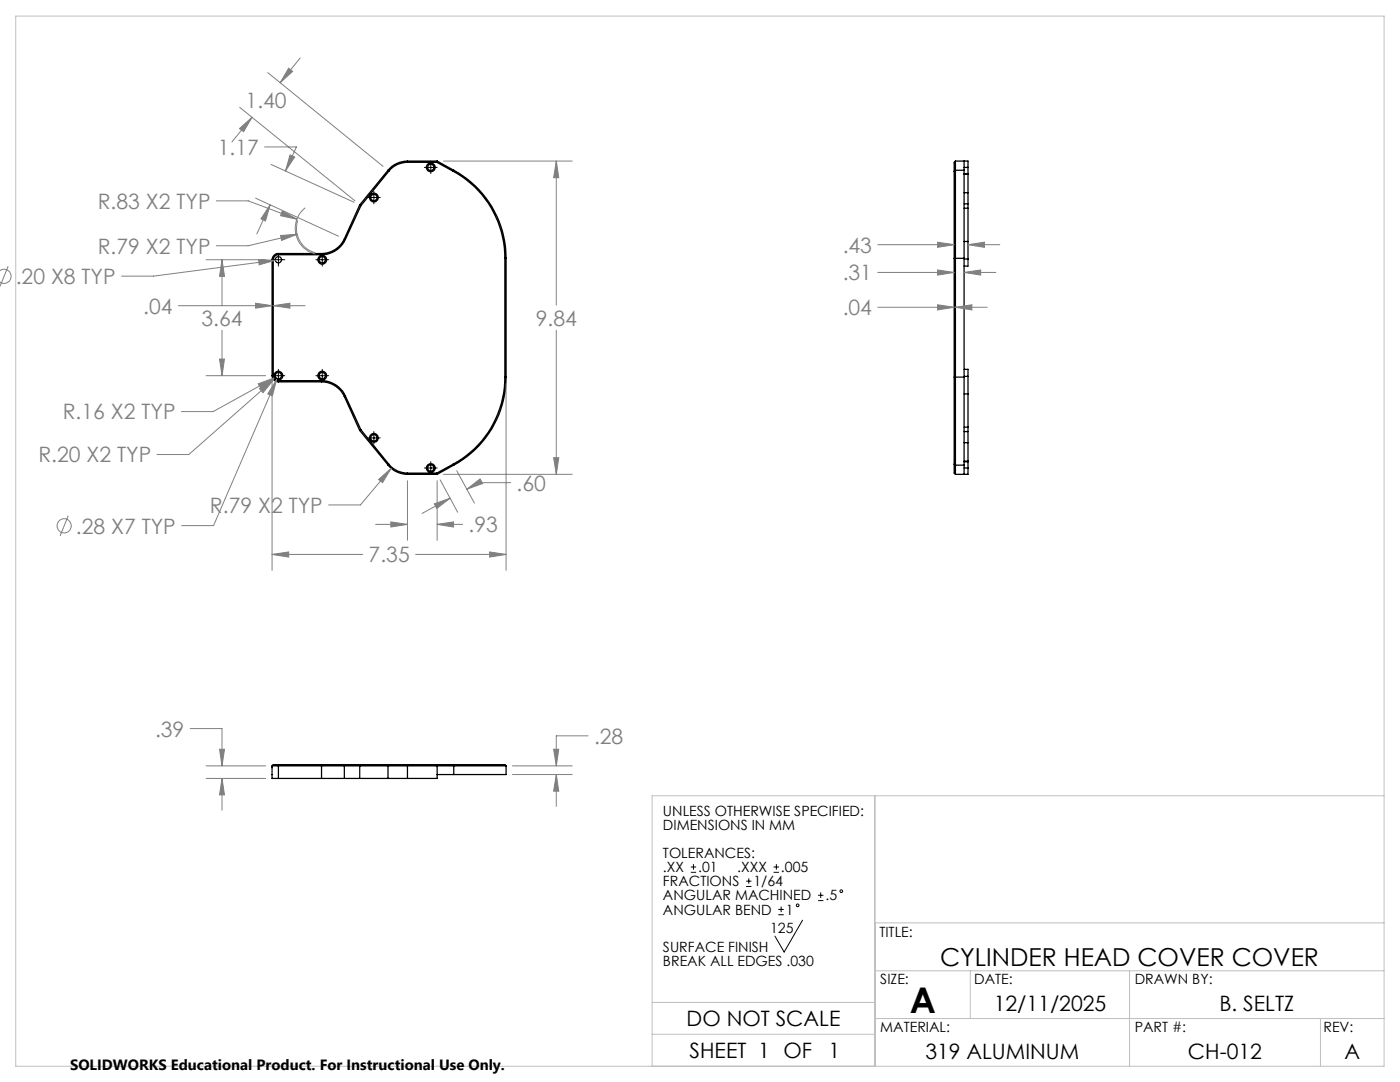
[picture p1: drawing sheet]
<svg xmlns="http://www.w3.org/2000/svg" width="279mm" height="216mm" viewBox="0 0 279 216" stroke-linecap="round" stroke-linejoin="round" font-family="sans-serif">
<g fill="none" stroke="#000" stroke-width=".25">
<path d="M77.4 34l.2 .1M77.4 34l-5.6 6.9M77.6 34.1l-5.6 6.9M81.3 32.1a5.1 5.1 0 0 0-3.9 1.9M81.3 32.4a4.8 4.8 0 0 0-3.7 1.7M81.3 32.1v.3M81.3 32.1h5.9M81.3 32.4h5.9M87.2 32.4l3.3 1.8M87.2 32.1v.3M87.2 32.1l3.4 1.9M90.5 34.2a19.7 19.7 0 0 1 10.3 17.3"/>
<path d="M90.6 34a19.9 19.9 0 0 1 10.4 17.5M90.6 34l-.1 .2M190.4 34.2v17.3M190.7 34v58.8M190.7 32.1h2.5v1.3M190.7 32.1v1.9M190.7 32.1l-.3 .3v1.8M190.7 34h1.7M190.7 34l-.3 .2M192.4 34v17.5M192.4 34.6h.8M192.4 32.1v1.9"/>
<path d="M192.4 33.4h.8M192.4 34.8h.8M192.4 38.5h.8M193.2 33.4v1.2M193.2 38.5v2.2M193.2 34.6v3.9M54.3 51.8h.2M54.3 51.8v23.2M54.5 51.8v23.2M55.6 50.8a1.02 1.02 0 0 0-1.1 1M55.6 50.6a1.26 1.26 0 0 0-1.3 1.2M55.6 50.6v.2"/>
<path d="M55.6 50.6h8.6M55.6 50.8h8.6M64.2 50.6v.2M68.7 47.7a5 5 0 0 1-4.5 2.9M68.7 47.7l.2 .1M68.9 47.8a5.2 5.2 0 0 1-4.7 3M71.8 40.9l-3.1 6.8M71.8 40.9l.2 .1M72 41l-3.1 6.8M100.8 51.5h.2M100.8 51.5v23.7M101 51.5v23.7"/>
<path d="M190.4 51.5h2M190.4 51.5v23.7M192.4 40.7h.8M192.4 51.5v23.7M192.4 41.6h.8M192.4 48.2h.8M192.4 51.7h.8M193.2 48.2v3.5M193.2 51.7v1.4h-.8M193.2 40.7v7.5M54.3 75a1.26 1.26 0 0 0 1.3 1.2M54.3 75h.2"/>
<path d="M54.5 75a1.02 1.02 0 0 0 1.1 1M55.6 76v.2M55.6 76h8.6M55.6 76.2h8.6M64.2 76a5.3 5.3 0 0 1 4.7 3M64.2 76.2a5.1 5.1 0 0 1 4.5 2.9M64.2 76v.2M68.7 79.1l3.1 6.8M68.9 79l3.1 6.8M68.9 79l-.2 .1M100.8 75.2a19.7 19.7 0 0 1-10.3 17.4M100.8 75.2h.2"/>
<path d="M101 75.2a19.9 19.9 0 0 1-10.4 17.6M190.4 75.2v17.4M190.4 75.2h2M192.4 75.2v17.6M192.4 73.7h.8v1.4M192.4 78.6h.8M192.4 75.1h.8M193.2 75.1v3.5M193.2 78.6v7.5M71.8 85.9l5.6 6.9M72 85.8l-.2 .1M72 85.8l5.6 6.8"/>
<path d="M77.4 92.8a5 5 0 0 0 3.9 1.9M77.6 92.6a4.8 4.8 0 0 0 3.7 1.8M77.6 92.6l-.2 .2M81.3 94.4v.3M81.3 94.4h5.9M81.3 94.7h5.9M87.2 94.4v.3M90.5 92.6l-3.3 1.8M90.5 92.6l.1 .2M90.6 92.8l-3.4 1.9M190.4 92.6v1.8l.3 .3M190.4 92.6l.3 .2"/>
<path d="M190.7 92.8v1.9M190.7 92.8h1.7M192.4 92.1h.8M192.4 86.1h.8M192.4 92.8v1.9M192.4 93.4h.8M192.4 92h.8M192.4 88.3h.8M192.4 85.2h.8M193.2 92.1v1.3M193.2 86.1v2.2M193.2 93.4v1.3h-2.5"/>
<path d="M193.2 88.3v3.8M54.3 152.8h14.4M54.3 152.8v2.5h1.3M55.6 152.6h-1.1l-.2 .2M55.6 152.6v2.7M55.6 152.6h8.6M55.6 155.3h8.6M64.2 152.6h4.7M64.2 155.3h4.5M64.2 152.6v2.7M68.7 152.8h8.7M68.7 155.3h8.7"/>
<path d="M68.7 152.8v2.5M68.9 152.6h8.7M68.9 152.6l-.2 .2M72 152.6l-.2 .2v2.5M77.4 152.8h13.2M77.4 155.3h3.9M77.4 152.8v2.5M77.6 152.6h3.7M77.6 152.6l-.2 .2M81.3 152.6v2.7M81.3 152.6h9.2M87.2 152.6v2.7h-5.9"/>
<path d="M87.2 154.6h3.4M90.5 152.6h8.9a1.84 1.84 0 0 1 1.6 .2M90.5 152.6l.1 .2M90.6 152.8h10.4M90.6 152.8v1.8M101 152.8v1.8h-10.4"/>
<circle cx="74.6" cy="39.4" r=".88"/>
<circle cx="74.6" cy="39.4" r=".63"/>
<circle cx="86" cy="33.4" r=".88"/>
<circle cx="86" cy="33.4" r=".63"/>
<circle cx="55.6" cy="51.8" r=".63"/>
<circle cx="64.3" cy="51.8" r=".89"/>
<circle cx="64.3" cy="51.8" r=".63"/>
<circle cx="55.6" cy="74.9" r=".63"/>
<circle cx="55.6" cy="75" r=".88"/>
<circle cx="64.3" cy="74.9" r=".63"/>
<circle cx="64.3" cy="75" r=".88"/>
<circle cx="74.6" cy="87.4" r=".63"/>
<circle cx="74.6" cy="87.4" r=".87"/>
<circle cx="86" cy="93.4" r=".88"/>
<circle cx="86" cy="93.4" r=".63"/>
</g>
<g fill="none" stroke="#808080" stroke-width=".2">
<path d="M53.4 14.5l23 18.7M57.6 13.6l.8 .7-2.5 2.2zM59.9 11.6l-4 4.9M47.8 25.6l2.5-2.2-1.7 2.9zM47.8 21.4l23 18.7M50.3 23.4l-4 4.9M51 39.5l16.6 7.6M52.8 29.3h6.4l-2.2 4.8M54.1 32.8l16.6 7.6M57.9 30.9l.9 .4-1.8 2.8zM88.5 32.1h25.7M111 32.1l.5 3.4h-1z"/>
<path d="M111 32.1v28.8M-.1 54a1.41 1.41 0 0 1 2 .2 1.41 1.41 0 0 1 0 1.9 1.41 1.41 0 0 1-2 .2M1.6 53.1l-1.6 4.1M41.1 51.8h11.9M43.2 40.1h6.3l9.8 3.6M44.3 51.8l.5 3.3h-1zM44.3 51.8v9.1M51.6 51.8l3.3 .1-3.2 .9zM53.9 40.9l-.9 3.2-.9-.4zM53.9 40.9l-2.6 5.8M54.9 51.9l-24.3 3.2h-6.3M56 47l3.3-.3-3.1 1.3z"/>
<path d="M56.3 42.1l3 1.6-3.3-.7zM59.3 46.7l-9.8 2.3h-6.3M59.4 44a5 5 0 0 0 3.5 6.4M60.9 41.5a5.2 5.2 0 0 0-1.9 5.2 5.2 5.2 0 0 0 3.9 4M175.2 54.4h15.2M175.2 48.8h15.2M187.1 53.9l3.3 .5-3.3 .5zM187.1 48.3l3.3 .5-3.3 .6zM192.4 54.4l3.3-.5v1zM192.4 54.4h6.4M193.2 48.8l3.3-.5v1.1zM193.2 52v1"/>
<path d="M193.2 48.8h6.3M35.6 61h18.7M41.1 75h11.9M43.8 71.6h1l-.5 3.4zM44.3 65.9v9.1M51 60.5l3.3 .5-3.3 .5zM51.5 76.6l3.2-1.2-2.7 2.1zM51.8 77.6l2.8-1.8-2.1 2.6zM54.3 76.2v37.6M54.5 61l3.4-.5v1zM54.5 61h6.4M54.6 75.8l-16.9 14.9h-6.4"/>
<path d="M54.7 75.4l-12.2 6.7h-6.3M55.2 75.7l-.8 3.3-1-.4zM55.2 75.7l-12.6 29.2h-6.3M101 76.5v37.3M111 65.9v28.8M175.2 61.3h15.2M187.1 60.8l3.3 .5-3.3 .5zM190.7 61.3l3.3-.5v1zM190.7 61.3h6.3M75.6 95.7l2.5-2.2-1.8 2.8zM78.1 93.5l-6.2 7.3h-6.3M81.3 95.9v11.9"/>
<path d="M87.2 95.9v11.9M87.8 95.7l3.5 6.5M88.5 94.7h25.7M89.8 99.4l-5.6 3M91.2 93.9l3.5 6.5M93.2 97.6l2.6-2 .5 .9zM101.9 96.3h-6.3l-2.4 1.3M110.5 91.3h1l-.5 3.4zM13.6 102.9l-1.6 4M54.3 110.6l3.3-.5v1.1zM54.3 110.6h18.1M75 104.6h6.3"/>
<path d="M78 104.1l3.3 .5-3.3 .6zM82.9 110.6h18.1M86.7 100.5l3.1-1.1-2.6 2.1zM87.2 104.6l3.3-.5v1.1zM87.2 104.6h5.1M97.7 110.1l3.3 .5-3.3 .6zM38 145.4h6.3v7.4M41.1 152.8h11.9M41.1 155.3h11.9M43.8 149.5h1l-.5 3.3zM44.3 155.3l.5 3.3h-1zM44.3 155.3v6.4"/>
<path d="M102.3 154.6h11.9M102.3 152.8h11.9M110.5 149.5h1l-.5 3.3zM111 154.6l.5 3.3h-1zM111 154.6v6.3M117.4 146.8h-6.4v6"/>
<circle cx="12.8" cy="104.9" r="1.41"/>
</g>
<g fill="none" stroke="#000" stroke-width=".2">
<path d="M73.3 39.4h2.6M74.6 38.2v2.5M84.7 33.4h2.5M86 32.1v2.5M54.3 51.8h2.5M55.6 50.6v2.5M63 51.8h2.6M64.3 50.6v2.5M54.3 75h2.5M55.6 73.7v2.5M63 75h2.6M64.3 73.7v2.5"/>
<path d="M73.3 87.4h2.6M74.6 86.1v2.5M84.7 93.4h2.5M86 92.1v2.6M137.9 174.1h1M137.9 173h1M138.4 172.4v1.1M148.9 176.9h1.1M148.9 175.8h1.1M149.4 175.3v1.1M154.4 174.1h1.1M154.4 173h1.1"/>
<path d="M154.9 172.4v1.1M163.3 179.7h1M163.3 178.6h1M163.8 178.1v1.1M155.3 182.5h1.1M155.3 181.5h1.1M155.9 180.9v1.1M160.2 183.6l-3.7 6.4-1.8-3.2"/>
<circle cx="167.9" cy="177.8" r=".27"/>
<circle cx="159.2" cy="180.6" r=".27"/>
</g>
<path d="M3.1 3.2h273.1v209.6h-273.1zM174.6 158.8v54M276.2 158.8h-146.1v54M174.6 193.7h101.6M174.6 184.1h101.6M193.6 193.7v9.5M225.4 193.7v19.1M130.1 200h44.5M130.1 206.4h44.5M174.6 203.2h101.6M263.5 203.2v9.6" fill="none" stroke="#c0c0c0" stroke-width=".2"/>
<path d="M53.9 40.9l-.9 3.2-.9-.4zM57.9 30.9l.9 .4-1.8 2.8zM56 47l.2 1 3.1-1.3zM56.3 42.1l-.3 .9 3.3 .7zM51.6 51.8l.1 1 3.2-.9zM55.2 75.7l-1.8 2.9 1 .4zM51.5 76.6l.5 .9 2.7-2.1zM51.8 77.6l.7 .8 2.1-2.6zM47.8 25.6l2.5-2.2-1.7 2.9zM57.6 13.6l.8 .7-2.5 2.2zM43.8 71.6h1l-.5 3.4zM44.3 51.8l.5 3.3h-1zM75.6 95.7l.7 .6 1.8-2.8zM87.2 104.6l3.3-.5v1.1zM78 104.1l3.3 .5-3.3 .6zM93.2 97.6l2.6-2 .5 .9zM86.7 100.5l3.1-1.1-2.6 2.1zM54.5 61l3.4-.5v1zM51 60.5l3.3 .5-3.3 .5zM54.3 110.6l3.3-.5v1.1zM97.7 110.1l3.3 .5-3.3 .6zM110.5 91.3h1l-.5 3.4zM111 32.1l.5 3.4h-1zM190.7 61.3l3.3-.5v1zM187.1 60.8l3.3 .5-3.3 .5zM192.4 54.4l3.3-.5v1zM187.1 53.9l3.3 .5-3.3 .5zM193.2 48.8l3.3-.5v1.1zM187.1 48.3l3.3 .5-3.3 .6zM111 154.6l.5 3.3h-1zM110.5 149.5h1l-.5 3.3zM44.3 155.3l.5 3.3h-1zM43.8 149.5h1l-.5 3.3z" fill="#808080"/>
<text font-size="7.1" x="181.6" y="202">A</text>
<text font-size="4.9" x="187.6" y="192.8">CYLINDER HEAD COVER COVER</text>
<g font-size="4.2" fill="#808080">
<text x="49" y="21.5">1.40</text>
<text x="43.5" y="30.9">1.17</text>
<text x="19.5" y="41.7">R.83 X2 TYP</text>
<text x="19.5" y="50.6">R.79 X2 TYP</text>
<text x="168.2" y="50.4">.43</text>
<text x="3.1" y="56.7">.20 X8 TYP</text>
<text x="168.2" y="56">.31</text>
<text x="28.6" y="62.6">.04</text>
<text x="40.2" y="65">3.64</text>
<text x="106.9" y="65">9.84</text>
<text x="168.2" y="62.9">.04</text>
<text x="12.5" y="83.7">R.16 X2 TYP</text>
<text x="7.7" y="92.3">R.20 X2 TYP</text>
<text x="103.1" y="97.9">.60</text>
<text x="15.2" y="106.5">.28 X7 TYP</text>
<text x="41.9" y="102.3">R.79 X2 TYP</text>
<text x="93.5" y="106.2">.93</text>
<text x="73.6" y="112.2">7.35</text>
<text x="30.9" y="147">.39</text>
<text x="118.5" y="148.4">.28</text>
</g>
<g font-size="4.2">
<text x="198.3" y="201.7">12/11/2025</text>
<text x="243.4" y="201.7">B. SELTZ</text>
<text x="137" y="204.7">DO NOT SCALE</text>
<text x="137.6" y="211.1">SHEET 1 OF</text>
<text x="165.4" y="211.1">1</text>
<text x="184.7" y="211.2">319 ALUMINUM</text>
<text x="237.1" y="211.2">CH-012</text>
<text x="268.3" y="211.2">A</text>
</g>
<text font-size="3" x="14" y="213.5">SOLIDWORKS Educational Product. For Instructional Use Only.</text>
<g font-size="2.8">
<text x="132.3" y="162.7">UNLESS OTHERWISE SPECIFIED:</text>
<text x="132.3" y="165.6">DIMENSIONS IN MM</text>
<text x="132.3" y="171.2">TOLERANCES:</text>
<text x="132.3" y="176.9">FRACTIONS</text>
<text x="132.3" y="174">.XX</text>
<text x="132.3" y="179.7">ANGULAR MACHINED</text>
<text x="139.3" y="174">.01</text>
<text x="147.1" y="174">.XXX</text>
<text x="150.4" y="176.9">1/64</text>
<text x="155.9" y="174">.005</text>
<text x="164.7" y="179.7">.5</text>
<text x="132.3" y="182.5">ANGULAR BEND</text>
<text x="156.8" y="182.5">1</text>
<text x="132.3" y="189.9">SURFACE FINISH</text>
<text x="153.7" y="186.2">125</text>
<text x="175.5" y="186.9">TITLE:</text>
<text x="132.3" y="192.8">BREAK ALL EDGES .030</text>
<text x="175.7" y="196.4">SIZE:</text>
<text x="194.4" y="196.4">DATE:</text>
<text x="226.5" y="196.4">DRAWN BY:</text>
<text x="175.7" y="206">MATERIAL:</text>
<text x="226.5" y="206">PART #:</text>
<text x="264.1" y="206">REV:</text>
</g>
</svg>
